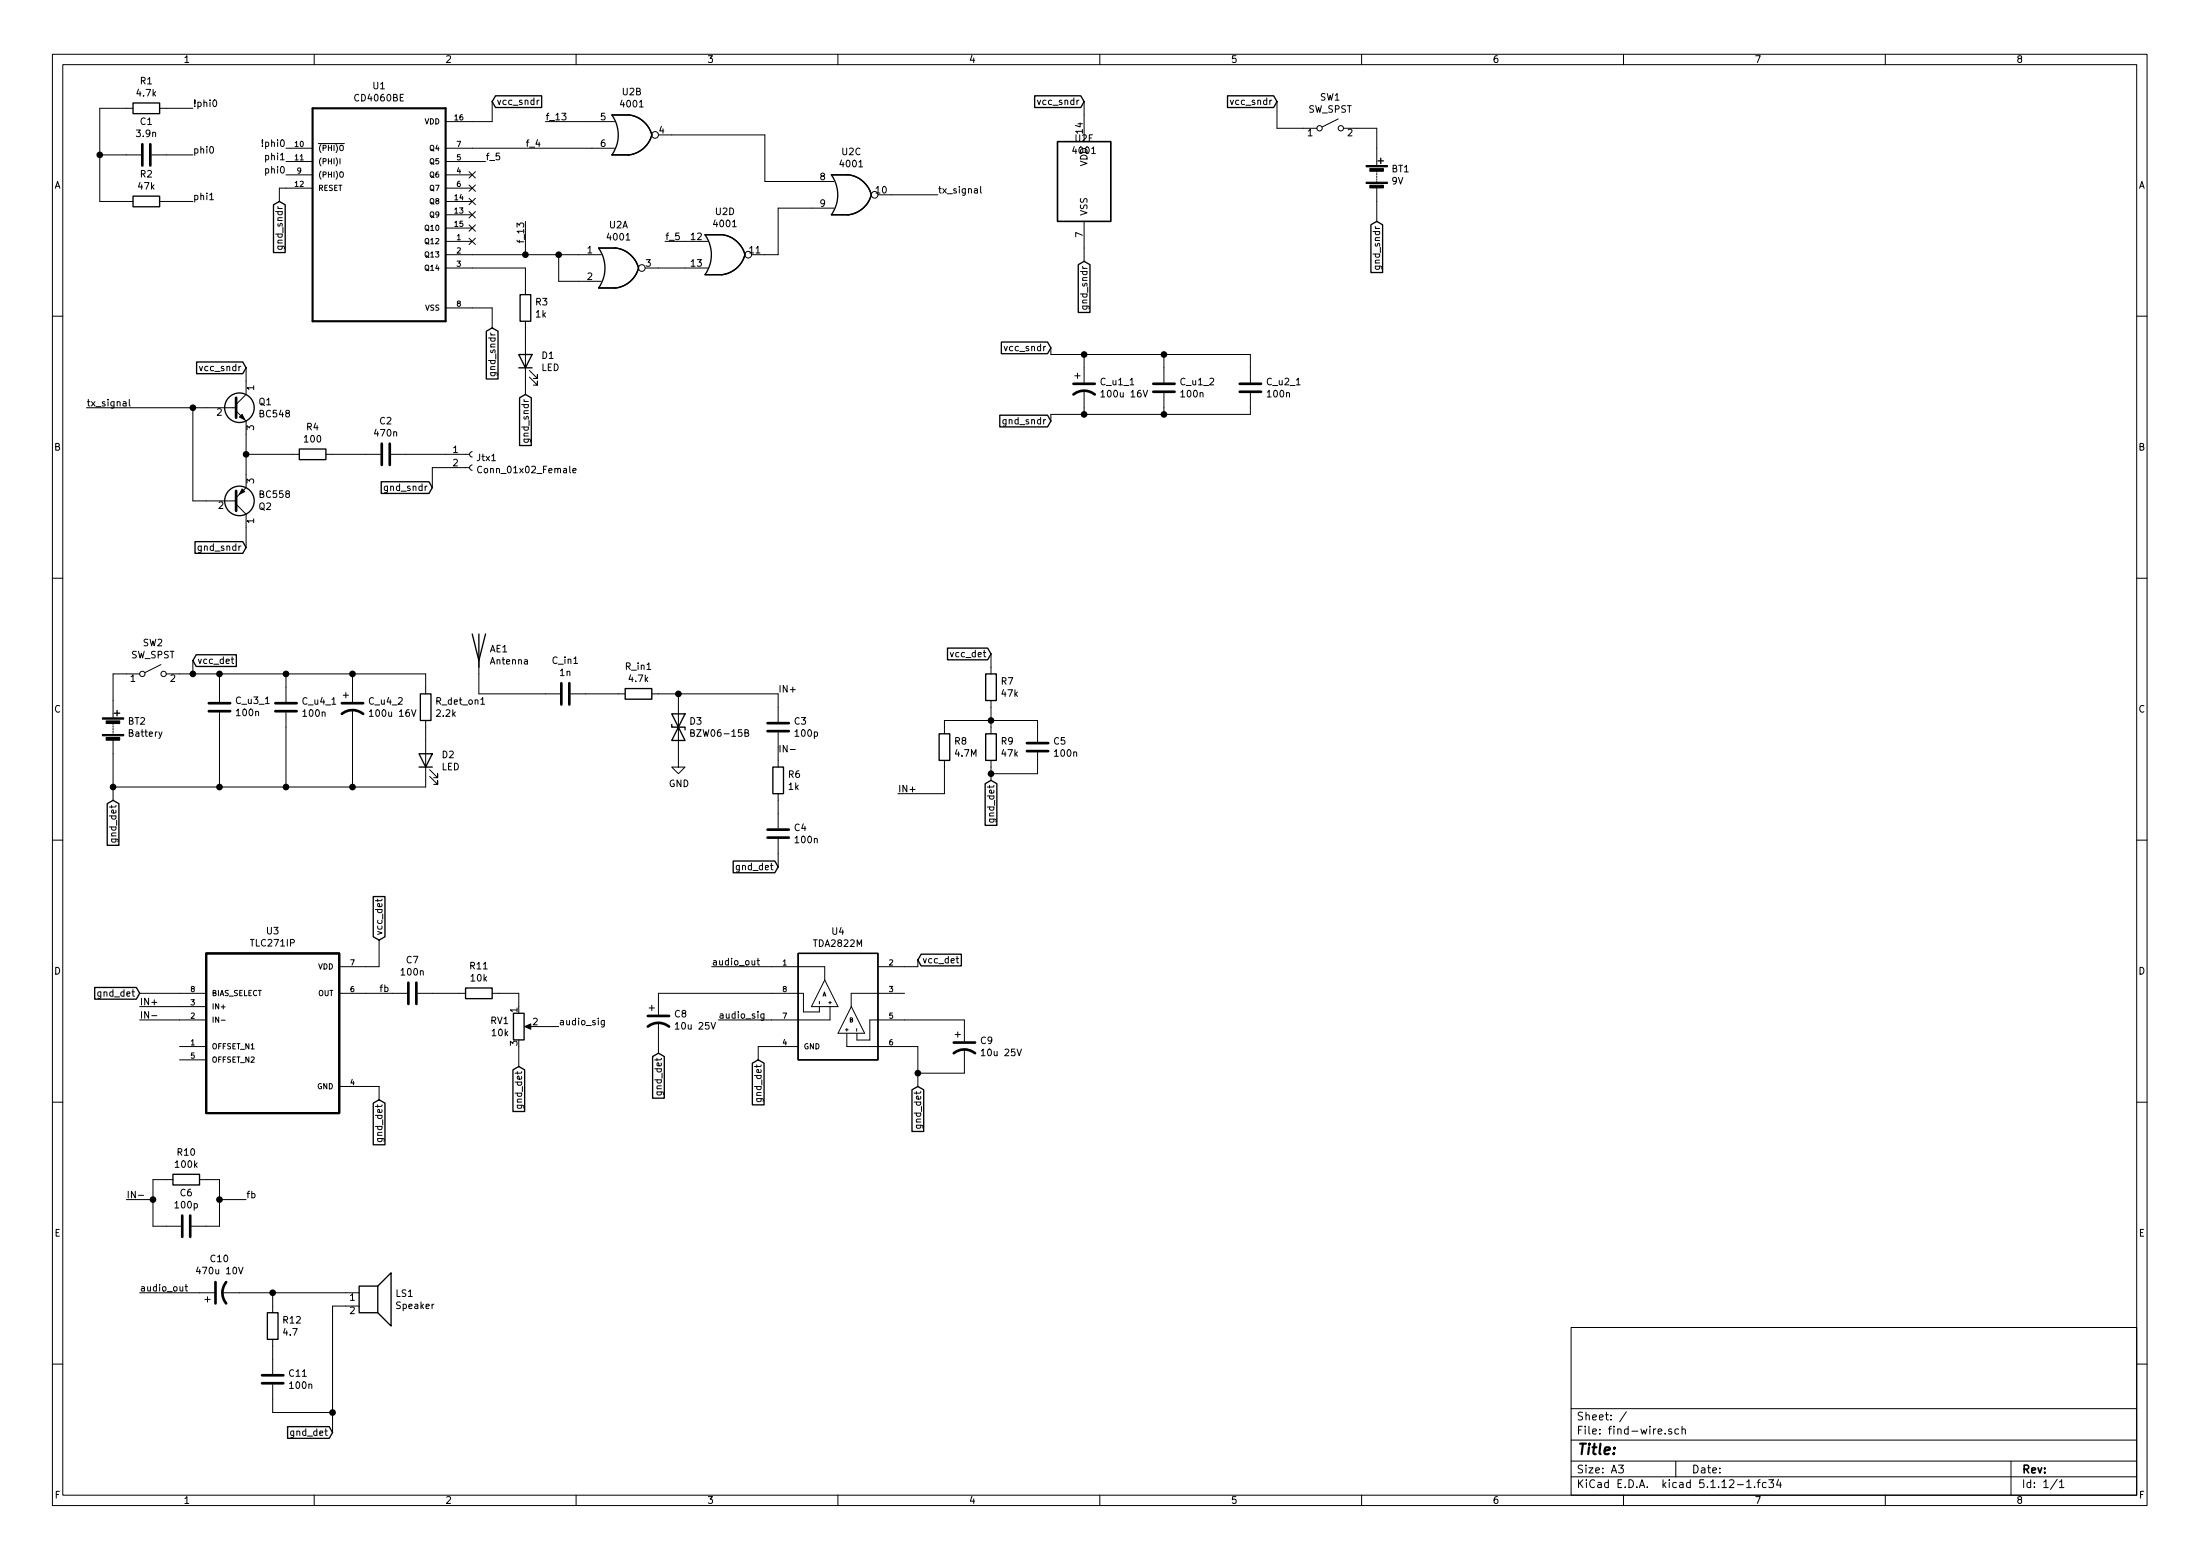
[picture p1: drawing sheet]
EESchema Schematic File Version 4
EELAYER 30 0
EELAYER END
$Descr A3 16535 11693
encoding utf-8
Sheet 1 1
Title ""
Date ""
Rev ""
Comp ""
Comment1 ""
Comment2 ""
Comment3 ""
Comment4 ""
$EndDescr
$Comp
L 4xxx:4001 U2
U 1 1
P 4650 2000
F 0 "U2" H 4650 2325 50  0000 C CNN
F 1 "4001" H 4650 2234 50  0000 C CNN
F 2 "Package_DIP:DIP-14_W7.62mm_Socket" H 4650 2000 50  0001 C CNN
F 3 "http://www.intersil.com/content/dam/Intersil/documents/cd40/cd4000bms-01bms-02bms-25bms.pdf" H 4650 2000 50  0001 C CNN
	1    4650 2000
	1    0    0    -1  
$EndComp
$Comp
L 4xxx:4001 U2
U 2 1
P 4750 1000
F 0 "U2" H 4750 1325 50  0000 C CNN
F 1 "4001" H 4750 1234 50  0000 C CNN
F 2 "Package_DIP:DIP-14_W7.62mm_Socket" H 4750 1000 50  0001 C CNN
F 3 "http://www.intersil.com/content/dam/Intersil/documents/cd40/cd4000bms-01bms-02bms-25bms.pdf" H 4750 1000 50  0001 C CNN
	2    4750 1000
	1    0    0    -1  
$EndComp
$Comp
L CD4060BE:CD4060BE U1
U 1 1
P 2850 1600
F 0 "U1" H 2850 2570 50  0000 C CNN
F 1 "CD4060BE" H 2850 2479 50  0000 C CNN
F 2 "DIP794W45P254L1969H508Q16" H 2850 1600 50  0001 L BNN
F 3 "" H 2850 1600 50  0001 C CNN
	1    2850 1600
	1    0    0    -1  
$EndComp
$Comp
L Transistor_BJT:BC548 Q1
U 1 1
P 1750 3050
F 0 "Q1" H 1941 3096 50  0000 L CNN
F 1 "BC548" H 1941 3005 50  0000 L CNN
F 2 "Package_TO_SOT_THT:TO-92_HandSolder" H 1950 2975 50  0001 L CIN
F 3 "http://www.fairchildsemi.com/ds/BC/BC547.pdf" H 1750 3050 50  0001 L CNN
	1    1750 3050
	1    0    0    -1  
$EndComp
$Comp
L Transistor_BJT:BC558 Q2
U 1 1
P 1750 3750
F 0 "Q2" H 1941 3796 50  0000 L CNN
F 1 "BC558" H 1941 3705 50  0000 L CNN
F 2 "Package_TO_SOT_THT:TO-92_HandSolder" H 1950 3675 50  0001 L CIN
F 3 "http://www.fairchildsemi.com/ds/BC/BC557.pdf" H 1750 3750 50  0001 L CNN
	1    1750 3750
	1    0    0    1   
$EndComp
$Comp
L 4xxx:4001 U2
U 3 1
P 6400 1450
F 0 "U2" H 6400 1775 50  0000 C CNN
F 1 "4001" H 6400 1684 50  0000 C CNN
F 2 "Package_DIP:DIP-14_W7.62mm_Socket" H 6400 1450 50  0001 C CNN
F 3 "http://www.intersil.com/content/dam/Intersil/documents/cd40/cd4000bms-01bms-02bms-25bms.pdf" H 6400 1450 50  0001 C CNN
	3    6400 1450
	1    0    0    -1  
$EndComp
$Comp
L 4xxx:4001 U2
U 4 1
P 5450 1900
F 0 "U2" H 5450 2225 50  0000 C CNN
F 1 "4001" H 5450 2134 50  0000 C CNN
F 2 "Package_DIP:DIP-14_W7.62mm_Socket" H 5450 1900 50  0001 C CNN
F 3 "http://www.intersil.com/content/dam/Intersil/documents/cd40/cd4000bms-01bms-02bms-25bms.pdf" H 5450 1900 50  0001 C CNN
	4    5450 1900
	1    0    0    -1  
$EndComp
$Comp
L 4xxx:4001 U2
U 5 1
P 8150 1350
F 0 "U2" H 8150 1675 50  0000 C CNN
F 1 "4001" H 8150 1584 50  0000 C CNN
F 2 "Package_DIP:DIP-14_W7.62mm_Socket" H 8150 1350 50  0001 C CNN
F 3 "http://www.intersil.com/content/dam/Intersil/documents/cd40/cd4000bms-01bms-02bms-25bms.pdf" H 8150 1350 50  0001 C CNN
	5    8150 1350
	1    0    0    -1  
$EndComp
Wire Wire Line
	4350 1900 4200 1900
Wire Wire Line
	4350 2100 4200 2100
Wire Wire Line
	4200 2100 4200 1900
Connection ~ 4200 1900
Text Label 3950 1650 3    50   ~ 0
f_13
Text Label 4100 900  0    50   ~ 0
f_13
Wire Wire Line
	4100 900  4450 900 
Wire Wire Line
	5150 2000 4950 2000
Wire Wire Line
	5750 1900 5850 1900
Wire Wire Line
	5850 1900 5850 1550
Wire Wire Line
	5850 1550 6100 1550
Wire Wire Line
	5050 1000 5750 1000
Wire Wire Line
	5750 1000 5750 1350
Wire Wire Line
	5750 1350 6100 1350
Text Label 7050 1450 0    50   ~ 0
tx_signal
Wire Wire Line
	6700 1450 7050 1450
Text Label 3650 1200 0    50   ~ 0
f_5
Wire Wire Line
	3550 1200 3650 1200
Wire Wire Line
	4450 1100 3550 1100
Text Label 5000 1800 0    50   ~ 0
f_5
Wire Wire Line
	5000 1800 5150 1800
$Comp
L Device:R R1
U 1 1
P 1100 800
F 0 "R1" V 893 800 50  0000 C CNN
F 1 "4.7k" V 984 800 50  0000 C CNN
F 2 "Resistor_THT:R_Axial_DIN0207_L6.3mm_D2.5mm_P5.08mm_Vertical" V 1030 800 50  0001 C CNN
F 3 "~" H 1100 800 50  0001 C CNN
	1    1100 800 
	0    1    1    0   
$EndComp
$Comp
L Device:R R2
U 1 1
P 1100 1500
F 0 "R2" V 893 1500 50  0000 C CNN
F 1 "47k" V 984 1500 50  0000 C CNN
F 2 "Resistor_THT:R_Axial_DIN0207_L6.3mm_D2.5mm_P5.08mm_Vertical" V 1030 1500 50  0001 C CNN
F 3 "~" H 1100 1500 50  0001 C CNN
	1    1100 1500
	0    1    1    0   
$EndComp
$Comp
L Device:C C1
U 1 1
P 1100 1150
F 0 "C1" V 848 1150 50  0000 C CNN
F 1 "3.9n" V 939 1150 50  0000 C CNN
F 2 "Capacitor_THT:C_Disc_D10.0mm_W2.5mm_P5.00mm" H 1138 1000 50  0001 C CNN
F 3 "~" H 1100 1150 50  0001 C CNN
	1    1100 1150
	0    1    1    0   
$EndComp
Wire Wire Line
	950  800  750  800 
Wire Wire Line
	750  800  750  1150
Wire Wire Line
	750  1500 950  1500
Wire Wire Line
	950  1150 750  1150
Connection ~ 750  1150
Wire Wire Line
	750  1150 750  1500
Text Label 1450 800  0    50   ~ 0
!phi0
Text Label 1450 1150 0    50   ~ 0
phi0
Text Label 1450 1500 0    50   ~ 0
phi1
Wire Wire Line
	1450 1500 1250 1500
Wire Wire Line
	1450 1150 1250 1150
Wire Wire Line
	1250 800  1450 800 
Text Label 2150 1100 2    50   ~ 0
!phi0
Text Label 2150 1200 2    50   ~ 0
phi1
Text Label 2150 1300 2    50   ~ 0
phi0
Wire Wire Line
	3550 1900 3950 1900
Connection ~ 3950 1900
Wire Wire Line
	3950 1900 4200 1900
Wire Wire Line
	3950 1650 3950 1900
$Comp
L Device:R R3
U 1 1
P 3950 2300
F 0 "R3" H 4020 2346 50  0000 L CNN
F 1 "1k" H 4020 2255 50  0000 L CNN
F 2 "Resistor_THT:R_Axial_DIN0207_L6.3mm_D2.5mm_P5.08mm_Vertical" V 3880 2300 50  0001 C CNN
F 3 "~" H 3950 2300 50  0001 C CNN
	1    3950 2300
	1    0    0    -1  
$EndComp
$Comp
L Device:LED D1
U 1 1
P 3950 2700
F 0 "D1" V 3989 2583 50  0000 R CNN
F 1 "LED" V 3898 2583 50  0000 R CNN
F 2 "LED_THT:LED_D3.0mm" H 3950 2700 50  0001 C CNN
F 3 "~" H 3950 2700 50  0001 C CNN
	1    3950 2700
	0    -1   -1   0   
$EndComp
Wire Wire Line
	3950 2950 3950 2850
Wire Wire Line
	3950 2550 3950 2450
Wire Wire Line
	3550 2000 3950 2000
Wire Wire Line
	3950 2000 3950 2150
Wire Wire Line
	3550 900  3700 900 
Wire Wire Line
	3700 900  3700 750 
Wire Wire Line
	3700 2450 3700 2300
Wire Wire Line
	3700 2300 3550 2300
Text Label 650  3050 0    50   ~ 0
tx_signal
Wire Wire Line
	650  3050 1450 3050
Wire Wire Line
	1550 3750 1450 3750
Wire Wire Line
	1450 3750 1450 3050
Connection ~ 1450 3050
Wire Wire Line
	1450 3050 1550 3050
Wire Wire Line
	1850 3550 1850 3400
Wire Wire Line
	1850 4100 1850 3950
Wire Wire Line
	1850 2850 1850 2750
$Comp
L Device:R R4
U 1 1
P 2350 3400
F 0 "R4" V 2143 3400 50  0000 C CNN
F 1 "100" V 2234 3400 50  0000 C CNN
F 2 "Resistor_THT:R_Axial_DIN0207_L6.3mm_D2.5mm_P5.08mm_Vertical" V 2280 3400 50  0001 C CNN
F 3 "~" H 2350 3400 50  0001 C CNN
	1    2350 3400
	0    1    1    0   
$EndComp
$Comp
L Device:C C2
U 1 1
P 2900 3400
F 0 "C2" V 2648 3400 50  0000 C CNN
F 1 "470n" V 2739 3400 50  0000 C CNN
F 2 "Capacitor_THT:C_Disc_D10.0mm_W2.5mm_P5.00mm" H 2938 3250 50  0001 C CNN
F 3 "~" H 2900 3400 50  0001 C CNN
	1    2900 3400
	0    1    1    0   
$EndComp
Wire Wire Line
	2200 3400 1850 3400
Connection ~ 1850 3400
Wire Wire Line
	1850 3400 1850 3250
Wire Wire Line
	2500 3400 2750 3400
$Comp
L Connector:Conn_01x02_Female Jtx1
U 1 1
P 3550 3400
F 0 "Jtx1" H 3578 3376 50  0000 L CNN
F 1 "Conn_01x02_Female" H 3578 3285 50  0000 L CNN
F 2 "Connector_Wire:SolderWirePad_1x02_P7.62mm_Drill2.5mm" H 3550 3400 50  0001 C CNN
F 3 "~" H 3550 3400 50  0001 C CNN
	1    3550 3400
	1    0    0    -1  
$EndComp
Wire Wire Line
	3350 3400 3050 3400
Wire Wire Line
	3350 3500 3250 3500
Wire Wire Line
	3250 3500 3250 3650
$Comp
L Switch:SW_SPST SW1
U 1 1
P 10000 950
F 0 "SW1" H 10000 1185 50  0000 C CNN
F 1 "SW_SPST" H 10000 1094 50  0000 C CNN
F 2 "Connector_Wire:SolderWirePad_1x02_P7.62mm_Drill2.5mm" H 10000 950 50  0001 C CNN
F 3 "~" H 10000 950 50  0001 C CNN
	1    10000 950 
	1    0    0    -1  
$EndComp
$Comp
L Device:Battery BT1
U 1 1
P 10350 1300
F 0 "BT1" H 10458 1346 50  0000 L CNN
F 1 "9V" H 10458 1255 50  0000 L CNN
F 2 "Connector_Wire:SolderWirePad_1x02_P7.62mm_Drill2.5mm" V 10350 1360 50  0001 C CNN
F 3 "~" V 10350 1360 50  0001 C CNN
	1    10350 1300
	1    0    0    -1  
$EndComp
Wire Wire Line
	10200 950  10350 950 
Wire Wire Line
	10350 950  10350 1100
Wire Wire Line
	9800 950  9600 950 
Wire Wire Line
	9600 950  9600 750 
Wire Wire Line
	10350 1650 10350 1500
Wire Wire Line
	8150 750  8150 850 
$Comp
L Device:CP1 C_u1_1
U 1 1
P 8150 2900
F 0 "C_u1_1" H 8265 2946 50  0000 L CNN
F 1 "100u 16V" H 8265 2855 50  0000 L CNN
F 2 "Capacitor_THT:CP_Radial_D8.0mm_P2.50mm" H 8150 2900 50  0001 C CNN
F 3 "~" H 8150 2900 50  0001 C CNN
	1    8150 2900
	1    0    0    -1  
$EndComp
$Comp
L Device:C C_u1_2
U 1 1
P 8750 2900
F 0 "C_u1_2" H 8865 2946 50  0000 L CNN
F 1 "100n" H 8865 2855 50  0000 L CNN
F 2 "Capacitor_THT:C_Disc_D10.0mm_W2.5mm_P5.00mm" H 8788 2750 50  0001 C CNN
F 3 "~" H 8750 2900 50  0001 C CNN
	1    8750 2900
	1    0    0    -1  
$EndComp
$Comp
L Device:C C_u2_1
U 1 1
P 9400 2900
F 0 "C_u2_1" H 9515 2946 50  0000 L CNN
F 1 "100n" H 9515 2855 50  0000 L CNN
F 2 "Capacitor_THT:C_Disc_D10.0mm_W2.5mm_P5.00mm" H 9438 2750 50  0001 C CNN
F 3 "~" H 9400 2900 50  0001 C CNN
	1    9400 2900
	1    0    0    -1  
$EndComp
Wire Wire Line
	7900 3150 7900 3100
Wire Wire Line
	7900 3100 8150 3100
Wire Wire Line
	8150 3100 8150 3050
Wire Wire Line
	8150 3100 8750 3100
Wire Wire Line
	8750 3100 8750 3050
Connection ~ 8150 3100
Wire Wire Line
	8750 3100 9400 3100
Wire Wire Line
	9400 3100 9400 3050
Connection ~ 8750 3100
Wire Wire Line
	9400 2750 9400 2650
Wire Wire Line
	9400 2650 8750 2650
Wire Wire Line
	7900 2650 7900 2600
Wire Wire Line
	8150 2750 8150 2650
Connection ~ 8150 2650
Wire Wire Line
	8150 2650 7900 2650
Wire Wire Line
	8750 2750 8750 2650
Connection ~ 8750 2650
Wire Wire Line
	8750 2650 8150 2650
NoConn ~ 3550 1300
NoConn ~ 3550 1400
NoConn ~ 3550 1500
NoConn ~ 3550 1600
NoConn ~ 3550 1700
NoConn ~ 3550 1800
Wire Wire Line
	2100 1500 2100 1400
Wire Wire Line
	2100 1400 2150 1400
Wire Wire Line
	8150 1950 8150 1850
Text Label 3950 1100 0    50   ~ 0
f_4
$Comp
L Device:Battery BT2
U 1 1
P 850 5450
F 0 "BT2" H 958 5496 50  0000 L CNN
F 1 "Battery" H 958 5405 50  0000 L CNN
F 2 "Connector_Wire:SolderWirePad_1x02_P7.62mm_Drill2.5mm" V 850 5510 50  0001 C CNN
F 3 "~" V 850 5510 50  0001 C CNN
	1    850  5450
	1    0    0    -1  
$EndComp
$Comp
L Switch:SW_SPST SW2
U 1 1
P 1150 5050
F 0 "SW2" H 1150 5285 50  0000 C CNN
F 1 "SW_SPST" H 1150 5194 50  0000 C CNN
F 2 "Connector_Wire:SolderWirePad_1x02_P7.62mm_Drill2.5mm" H 1150 5050 50  0001 C CNN
F 3 "~" H 1150 5050 50  0001 C CNN
	1    1150 5050
	1    0    0    -1  
$EndComp
Wire Wire Line
	850  5250 850  5050
Wire Wire Line
	850  5050 950  5050
Wire Wire Line
	1350 5050 1450 5050
Wire Wire Line
	1450 5050 1450 4950
$Comp
L Device:C C_u3_1
U 1 1
P 1650 5300
F 0 "C_u3_1" H 1535 5254 50  0000 R CNN
F 1 "100n" H 1535 5345 50  0000 R CNN
F 2 "Capacitor_THT:C_Disc_D10.0mm_W2.5mm_P5.00mm" H 1688 5150 50  0001 C CNN
F 3 "~" H 1650 5300 50  0001 C CNN
	1    1650 5300
	-1   0    0    1   
$EndComp
$Comp
L Device:C C_u4_1
U 1 1
P 2150 5300
F 0 "C_u4_1" H 2265 5346 50  0000 L CNN
F 1 "100n" H 2265 5255 50  0000 L CNN
F 2 "Capacitor_THT:C_Disc_D10.0mm_W2.5mm_P5.00mm" H 2188 5150 50  0001 C CNN
F 3 "~" H 2150 5300 50  0001 C CNN
	1    2150 5300
	1    0    0    -1  
$EndComp
$Comp
L Device:CP1 C_u4_2
U 1 1
P 2650 5300
F 0 "C_u4_2" H 2765 5346 50  0000 L CNN
F 1 "100u 16V" H 2765 5255 50  0000 L CNN
F 2 "Capacitor_THT:CP_Radial_D8.0mm_P2.50mm" H 2650 5300 50  0001 C CNN
F 3 "~" H 2650 5300 50  0001 C CNN
	1    2650 5300
	1    0    0    -1  
$EndComp
$Comp
L Device:R R_det_on1
U 1 1
P 3200 5300
F 0 "R_det_on1" H 3270 5346 50  0000 L CNN
F 1 "2.2k" H 3270 5255 50  0000 L CNN
F 2 "Resistor_THT:R_Axial_DIN0207_L6.3mm_D2.5mm_P5.08mm_Vertical" V 3130 5300 50  0001 C CNN
F 3 "~" H 3200 5300 50  0001 C CNN
	1    3200 5300
	1    0    0    -1  
$EndComp
$Comp
L Device:LED D2
U 1 1
P 3200 5700
F 0 "D2" V 3239 5583 50  0000 R CNN
F 1 "LED" V 3148 5583 50  0000 R CNN
F 2 "LED_THT:LED_D3.0mm" H 3200 5700 50  0001 C CNN
F 3 "~" H 3200 5700 50  0001 C CNN
	1    3200 5700
	0    -1   -1   0   
$EndComp
Wire Wire Line
	1450 5050 1650 5050
Wire Wire Line
	3200 5050 3200 5150
Connection ~ 1450 5050
Wire Wire Line
	2650 5150 2650 5050
Wire Wire Line
	2150 5150 2150 5050
Wire Wire Line
	1650 5150 1650 5050
Wire Wire Line
	1650 5450 1650 5900
Wire Wire Line
	3200 5900 3200 5850
Wire Wire Line
	3200 5550 3200 5450
Wire Wire Line
	2650 5450 2650 5900
Wire Wire Line
	2150 5450 2150 5900
Wire Wire Line
	850  5650 850  5900
Wire Wire Line
	1650 5900 850  5900
Connection ~ 850  5900
Wire Wire Line
	850  5900 850  6000
$Comp
L Device:Antenna AE1
U 1 1
P 3600 4850
F 0 "AE1" H 3680 4839 50  0000 L CNN
F 1 "Antenna" H 3680 4748 50  0000 L CNN
F 2 "Connector_Wire:SolderWirePad_1x01_Drill2.5mm" H 3600 4850 50  0001 C CNN
F 3 "~" H 3600 4850 50  0001 C CNN
	1    3600 4850
	1    0    0    -1  
$EndComp
$Comp
L Device:C C_in1
U 1 1
P 4250 5200
F 0 "C_in1" V 3998 5200 50  0000 C CNN
F 1 "1n" V 4089 5200 50  0000 C CNN
F 2 "Capacitor_THT:C_Disc_D10.0mm_W2.5mm_P5.00mm" H 4288 5050 50  0001 C CNN
F 3 "~" H 4250 5200 50  0001 C CNN
	1    4250 5200
	0    1    1    0   
$EndComp
$Comp
L Device:R R_in1
U 1 1
P 4800 5200
F 0 "R_in1" V 4593 5200 50  0000 C CNN
F 1 "4.7k" V 4684 5200 50  0000 C CNN
F 2 "Resistor_THT:R_Axial_DIN0207_L6.3mm_D2.5mm_P5.08mm_Vertical" V 4730 5200 50  0001 C CNN
F 3 "~" H 4800 5200 50  0001 C CNN
	1    4800 5200
	0    1    1    0   
$EndComp
$Comp
L Device:D_TVS D3
U 1 1
P 5100 5450
F 0 "D3" V 5054 5529 50  0000 L CNN
F 1 "BZW06-15B" V 5145 5529 50  0000 L CNN
F 2 "Diode_THT:D_DO-15_P3.81mm_Vertical_AnodeUp" H 5100 5450 50  0001 C CNN
F 3 "~" H 5100 5450 50  0001 C CNN
	1    5100 5450
	0    1    1    0   
$EndComp
$Comp
L Device:R R8
U 1 1
P 7100 5600
F 0 "R8" H 7170 5646 50  0000 L CNN
F 1 "4.7M" H 7170 5555 50  0000 L CNN
F 2 "Resistor_THT:R_Axial_DIN0207_L6.3mm_D2.5mm_P5.08mm_Vertical" V 7030 5600 50  0001 C CNN
F 3 "~" H 7100 5600 50  0001 C CNN
	1    7100 5600
	1    0    0    -1  
$EndComp
$Comp
L Device:R R9
U 1 1
P 7450 5600
F 0 "R9" H 7520 5646 50  0000 L CNN
F 1 "47k" H 7520 5555 50  0000 L CNN
F 2 "Resistor_THT:R_Axial_DIN0207_L6.3mm_D2.5mm_P5.08mm_Vertical" V 7380 5600 50  0001 C CNN
F 3 "~" H 7450 5600 50  0001 C CNN
	1    7450 5600
	1    0    0    -1  
$EndComp
$Comp
L Device:C C5
U 1 1
P 7800 5600
F 0 "C5" H 7915 5646 50  0000 L CNN
F 1 "100n" H 7915 5555 50  0000 L CNN
F 2 "Capacitor_THT:C_Disc_D10.0mm_W2.5mm_P5.00mm" H 7838 5450 50  0001 C CNN
F 3 "~" H 7800 5600 50  0001 C CNN
	1    7800 5600
	1    0    0    -1  
$EndComp
$Comp
L Device:R R7
U 1 1
P 7450 5150
F 0 "R7" H 7520 5196 50  0000 L CNN
F 1 "47k" H 7520 5105 50  0000 L CNN
F 2 "Resistor_THT:R_Axial_DIN0207_L6.3mm_D2.5mm_P5.08mm_Vertical" V 7380 5150 50  0001 C CNN
F 3 "~" H 7450 5150 50  0001 C CNN
	1    7450 5150
	1    0    0    -1  
$EndComp
Wire Wire Line
	3600 5050 3600 5200
Wire Wire Line
	3600 5200 4100 5200
Wire Wire Line
	4400 5200 4650 5200
Wire Wire Line
	5100 5300 5100 5200
Wire Wire Line
	5100 5200 4950 5200
Text Label 5850 5200 0    50   ~ 0
IN+
$Comp
L Device:C C3
U 1 1
P 5850 5450
F 0 "C3" H 5965 5496 50  0000 L CNN
F 1 "100p" H 5965 5405 50  0000 L CNN
F 2 "Capacitor_THT:C_Disc_D10.0mm_W2.5mm_P5.00mm" H 5888 5300 50  0001 C CNN
F 3 "~" H 5850 5450 50  0001 C CNN
	1    5850 5450
	1    0    0    -1  
$EndComp
Wire Wire Line
	5850 5300 5850 5200
Wire Wire Line
	5850 5200 5100 5200
Connection ~ 5100 5200
$Comp
L Device:R R6
U 1 1
P 5850 5850
F 0 "R6" H 5920 5896 50  0000 L CNN
F 1 "1k" H 5920 5805 50  0000 L CNN
F 2 "Resistor_THT:R_Axial_DIN0207_L6.3mm_D2.5mm_P5.08mm_Vertical" V 5780 5850 50  0001 C CNN
F 3 "~" H 5850 5850 50  0001 C CNN
	1    5850 5850
	1    0    0    -1  
$EndComp
$Comp
L Device:C C4
U 1 1
P 5850 6250
F 0 "C4" H 5965 6296 50  0000 L CNN
F 1 "100n" H 5965 6205 50  0000 L CNN
F 2 "Capacitor_THT:C_Disc_D4.3mm_W1.9mm_P5.00mm" H 5888 6100 50  0001 C CNN
F 3 "~" H 5850 6250 50  0001 C CNN
	1    5850 6250
	1    0    0    -1  
$EndComp
Wire Wire Line
	5850 5600 5850 5700
Text Label 5850 5650 0    50   ~ 0
IN-
Wire Wire Line
	5850 6000 5850 6100
Wire Wire Line
	5850 6500 5850 6400
$Comp
L power:GND #PWR0119
U 1 1
P 5100 5700
F 0 "#PWR0119" H 5100 5450 50  0001 C CNN
F 1 "GND" H 5105 5527 50  0000 C CNN
F 2 "" H 5100 5700 50  0001 C CNN
F 3 "" H 5100 5700 50  0001 C CNN
	1    5100 5700
	1    0    0    -1  
$EndComp
Wire Wire Line
	5100 5700 5100 5600
Wire Wire Line
	7450 4900 7450 5000
Wire Wire Line
	7450 5300 7450 5400
Wire Wire Line
	7800 5450 7800 5400
Wire Wire Line
	7800 5400 7450 5400
Connection ~ 7450 5400
Wire Wire Line
	7450 5400 7450 5450
Wire Wire Line
	7450 5400 7100 5400
Wire Wire Line
	7100 5400 7100 5450
Wire Wire Line
	7450 5750 7450 5800
Wire Wire Line
	7800 5750 7800 5800
Wire Wire Line
	7800 5800 7450 5800
Connection ~ 7450 5800
Wire Wire Line
	7450 5800 7450 5850
Wire Wire Line
	7100 5750 7100 5950
Wire Wire Line
	7100 5950 6750 5950
Text Label 6750 5950 0    50   ~ 0
IN+
$Comp
L TLC271:TLC271IP U3
U 1 1
P 2050 7750
F 0 "U3" H 2050 8520 50  0000 C CNN
F 1 "TLC271IP" H 2050 8429 50  0000 C CNN
F 2 "DIP794W45P254L959H508Q8" H 2050 7750 50  0001 L BNN
F 3 "" H 2050 7750 50  0001 L BNN
	1    2050 7750
	1    0    0    -1  
$EndComp
Wire Wire Line
	1650 5050 2150 5050
Connection ~ 1650 5050
Wire Wire Line
	1650 5900 2150 5900
Connection ~ 1650 5900
Wire Wire Line
	2150 5050 2650 5050
Connection ~ 2150 5050
Wire Wire Line
	2150 5900 2650 5900
Connection ~ 2150 5900
Wire Wire Line
	2650 5900 3200 5900
Connection ~ 2650 5900
Wire Wire Line
	2650 5050 3200 5050
Connection ~ 2650 5050
$Comp
L TDA2822M:TDA2822M U4
U 1 1
P 6300 7550
F 0 "U4" H 6300 8117 50  0000 C CNN
F 1 "TDA2822M" H 6300 8026 50  0000 C CNN
F 2 "DIP762W45P254L1092H508Q8" H 6300 7550 50  0001 L BNN
F 3 "" H 6300 7550 50  0001 L BNN
F 4 "5.08mm" H 6300 7550 50  0001 L BNN "MAXIMUM_PACKAGE_HEIGHT"
F 5 "IPC-7351B" H 6300 7550 50  0001 L BNN "STANDARD"
F 6 "September 2003" H 6300 7550 50  0001 L BNN "PARTREV"
F 7 "STMicroelectronics" H 6300 7550 50  0001 L BNN "MANUFACTURER"
	1    6300 7550
	1    0    0    -1  
$EndComp
Wire Wire Line
	1050 7450 1350 7450
Wire Wire Line
	1350 7550 1050 7550
Text Label 1050 7550 0    50   ~ 0
IN+
Wire Wire Line
	1350 7650 1050 7650
Text Label 1050 7650 0    50   ~ 0
IN-
Wire Wire Line
	2850 8250 2850 8150
Wire Wire Line
	2850 8150 2750 8150
Wire Wire Line
	2850 7050 2850 7250
Wire Wire Line
	2850 7250 2750 7250
$Comp
L Device:C C7
U 1 1
P 3100 7450
F 0 "C7" V 2848 7450 50  0000 C CNN
F 1 "100n" V 2939 7450 50  0000 C CNN
F 2 "Capacitor_THT:C_Disc_D10.0mm_W2.5mm_P5.00mm" H 3138 7300 50  0001 C CNN
F 3 "~" H 3100 7450 50  0001 C CNN
	1    3100 7450
	0    1    1    0   
$EndComp
$Comp
L Device:R R11
U 1 1
P 3600 7450
F 0 "R11" V 3393 7450 50  0000 C CNN
F 1 "10k" V 3484 7450 50  0000 C CNN
F 2 "Resistor_THT:R_Axial_DIN0207_L6.3mm_D2.5mm_P5.08mm_Vertical" V 3530 7450 50  0001 C CNN
F 3 "~" H 3600 7450 50  0001 C CNN
	1    3600 7450
	0    1    1    0   
$EndComp
$Comp
L Device:R_POT RV1
U 1 1
P 3900 7700
F 0 "RV1" H 3830 7746 50  0000 R CNN
F 1 "10k" H 3830 7655 50  0000 R CNN
F 2 "Connector_Wire:SolderWirePad_1x03_P7.62mm_Drill2.5mm" H 3900 7700 50  0001 C CNN
F 3 "~" H 3900 7700 50  0001 C CNN
	1    3900 7700
	1    0    0    -1  
$EndComp
Text Label 4200 7700 0    50   ~ 0
audio_sig
Wire Wire Line
	3250 7450 3450 7450
Wire Wire Line
	3750 7450 3900 7450
Wire Wire Line
	3900 7450 3900 7550
Wire Wire Line
	3900 7850 3900 8000
Wire Wire Line
	4050 7700 4200 7700
Text Label 2850 7450 0    50   ~ 0
fb
$Comp
L Device:R R10
U 1 1
P 1400 8850
F 0 "R10" V 1193 8850 50  0000 C CNN
F 1 "100k" V 1284 8850 50  0000 C CNN
F 2 "Resistor_THT:R_Axial_DIN0207_L6.3mm_D2.5mm_P5.08mm_Vertical" V 1330 8850 50  0001 C CNN
F 3 "~" H 1400 8850 50  0001 C CNN
	1    1400 8850
	0    1    1    0   
$EndComp
$Comp
L Device:C C6
U 1 1
P 1400 9200
F 0 "C6" V 1148 9200 50  0000 C CNN
F 1 "100p" V 1239 9200 50  0000 C CNN
F 2 "Capacitor_THT:C_Disc_D10.0mm_W2.5mm_P5.00mm" H 1438 9050 50  0001 C CNN
F 3 "~" H 1400 9200 50  0001 C CNN
	1    1400 9200
	0    1    1    0   
$EndComp
Wire Wire Line
	1250 8850 1150 8850
Wire Wire Line
	1150 8850 1150 9000
Wire Wire Line
	1150 9200 1250 9200
Wire Wire Line
	1550 9200 1650 9200
Wire Wire Line
	1650 9200 1650 9000
Wire Wire Line
	1650 8850 1550 8850
Wire Wire Line
	1650 9000 1850 9000
Connection ~ 1650 9000
Wire Wire Line
	1650 9000 1650 8850
Wire Wire Line
	1150 9000 950  9000
Connection ~ 1150 9000
Wire Wire Line
	1150 9000 1150 9200
Text Label 950  9000 0    50   ~ 0
IN-
Text Label 1850 9000 0    50   ~ 0
fb
Wire Wire Line
	2750 7450 2950 7450
$Comp
L Device:CP1 C8
U 1 1
P 4950 7650
F 0 "C8" H 5065 7696 50  0000 L CNN
F 1 "10u 25V" H 5065 7605 50  0000 L CNN
F 2 "Capacitor_THT:CP_Radial_D8.0mm_P5.00mm" H 4950 7650 50  0001 C CNN
F 3 "~" H 4950 7650 50  0001 C CNN
	1    4950 7650
	1    0    0    -1  
$EndComp
Text Label 5400 7650 0    50   ~ 0
audio_sig
Wire Wire Line
	5400 7650 5800 7650
Wire Wire Line
	5800 7450 4950 7450
Wire Wire Line
	4950 7450 4950 7500
Wire Wire Line
	4950 7900 4950 7800
Text Label 5350 7250 0    50   ~ 0
audio_out
Wire Wire Line
	5350 7250 5800 7250
Wire Wire Line
	5700 7950 5700 7850
Wire Wire Line
	5700 7850 5800 7850
Wire Wire Line
	6900 7200 6900 7250
Wire Wire Line
	6900 7250 6800 7250
Wire Wire Line
	6900 7850 6800 7850
$Comp
L Device:CP1 C9
U 1 1
P 7250 7850
F 0 "C9" H 7365 7896 50  0000 L CNN
F 1 "10u 25V" H 7365 7805 50  0000 L CNN
F 2 "Capacitor_THT:CP_Radial_D8.0mm_P5.00mm" H 7250 7850 50  0001 C CNN
F 3 "~" H 7250 7850 50  0001 C CNN
	1    7250 7850
	1    0    0    -1  
$EndComp
Wire Wire Line
	7250 8000 7250 8050
Wire Wire Line
	7250 8050 6900 8050
Wire Wire Line
	6900 8050 6900 8150
Wire Wire Line
	6900 7850 6900 8050
Connection ~ 6900 8050
Wire Wire Line
	6800 7650 7250 7650
Wire Wire Line
	7250 7650 7250 7700
$Comp
L Device:Speaker LS1
U 1 1
P 2800 9700
F 0 "LS1" H 2970 9696 50  0000 L CNN
F 1 "Speaker" H 2970 9605 50  0000 L CNN
F 2 "Connector_Wire:SolderWirePad_1x02_P7.62mm_Drill2.5mm" H 2800 9500 50  0001 C CNN
F 3 "~" H 2790 9650 50  0001 C CNN
	1    2800 9700
	1    0    0    -1  
$EndComp
$Comp
L Device:CP1 C10
U 1 1
P 1650 9700
F 0 "C10" V 1902 9700 50  0000 C CNN
F 1 "470u 10V" V 1811 9700 50  0000 C CNN
F 2 "Capacitor_THT:CP_Radial_D8.0mm_P2.50mm" H 1650 9700 50  0001 C CNN
F 3 "~" H 1650 9700 50  0001 C CNN
	1    1650 9700
	0    -1   -1   0   
$EndComp
$Comp
L Device:R R12
U 1 1
P 2050 9950
F 0 "R12" H 2120 9996 50  0000 L CNN
F 1 "4.7" H 2120 9905 50  0000 L CNN
F 2 "Resistor_THT:R_Axial_DIN0207_L6.3mm_D2.5mm_P5.08mm_Vertical" V 1980 9950 50  0001 C CNN
F 3 "~" H 2050 9950 50  0001 C CNN
	1    2050 9950
	1    0    0    -1  
$EndComp
$Comp
L Device:C C11
U 1 1
P 2050 10350
F 0 "C11" H 2165 10396 50  0000 L CNN
F 1 "100n" H 2165 10305 50  0000 L CNN
F 2 "Capacitor_THT:C_Disc_D10.0mm_W2.5mm_P5.00mm" H 2088 10200 50  0001 C CNN
F 3 "~" H 2050 10350 50  0001 C CNN
	1    2050 10350
	1    0    0    -1  
$EndComp
Wire Wire Line
	2500 10750 2500 10600
Wire Wire Line
	2500 9800 2600 9800
Wire Wire Line
	2050 10500 2050 10600
Wire Wire Line
	2050 10600 2500 10600
Connection ~ 2500 10600
Wire Wire Line
	2500 10600 2500 9800
Wire Wire Line
	2050 10200 2050 10100
Wire Wire Line
	2050 9800 2050 9700
Wire Wire Line
	2050 9700 1800 9700
Wire Wire Line
	2600 9700 2050 9700
Connection ~ 2050 9700
Text Label 1050 9700 0    50   ~ 0
audio_out
Wire Wire Line
	1050 9700 1500 9700
Text GLabel 3700 750  2    50   Input ~ 0
vcc_sndr
Text GLabel 8150 750  0    50   Input ~ 0
vcc_sndr
Text GLabel 9600 750  0    50   Input ~ 0
vcc_sndr
Text GLabel 1850 2750 0    50   Input ~ 0
vcc_sndr
Text GLabel 7900 2600 0    50   Input ~ 0
vcc_sndr
Text GLabel 1450 4950 2    50   Input ~ 0
vcc_det
Text GLabel 7450 4900 0    50   Input ~ 0
vcc_det
Text GLabel 6900 7200 2    50   Input ~ 0
vcc_det
Text GLabel 2850 7050 1    50   Input ~ 0
vcc_det
Text GLabel 3700 2450 3    50   Input ~ 0
gnd_sndr
Text GLabel 3950 2950 3    50   Input ~ 0
gnd_sndr
Text GLabel 8150 1950 3    50   Input ~ 0
gnd_sndr
Text GLabel 10350 1650 3    50   Input ~ 0
gnd_sndr
Text GLabel 7900 3150 0    50   Input ~ 0
gnd_sndr
Text GLabel 1850 4100 0    50   Input ~ 0
gnd_sndr
Text GLabel 3250 3650 0    50   Input ~ 0
gnd_sndr
Text GLabel 850  6000 3    50   Input ~ 0
gnd_det
Text GLabel 5850 6500 0    50   Input ~ 0
gnd_det
Text GLabel 7450 5850 3    50   Input ~ 0
gnd_det
Text GLabel 6900 8150 3    50   Input ~ 0
gnd_det
Text GLabel 5700 7950 3    50   Input ~ 0
gnd_det
Text GLabel 4950 7900 3    50   Input ~ 0
gnd_det
Text GLabel 2850 8250 3    50   Input ~ 0
gnd_det
Text GLabel 2500 10750 0    50   Input ~ 0
gnd_det
Text GLabel 2100 1500 3    50   Input ~ 0
gnd_sndr
Text GLabel 1050 7450 0    50   Input ~ 0
gnd_det
Text GLabel 3900 8000 3    50   Input ~ 0
gnd_det
$EndSCHEMATC
